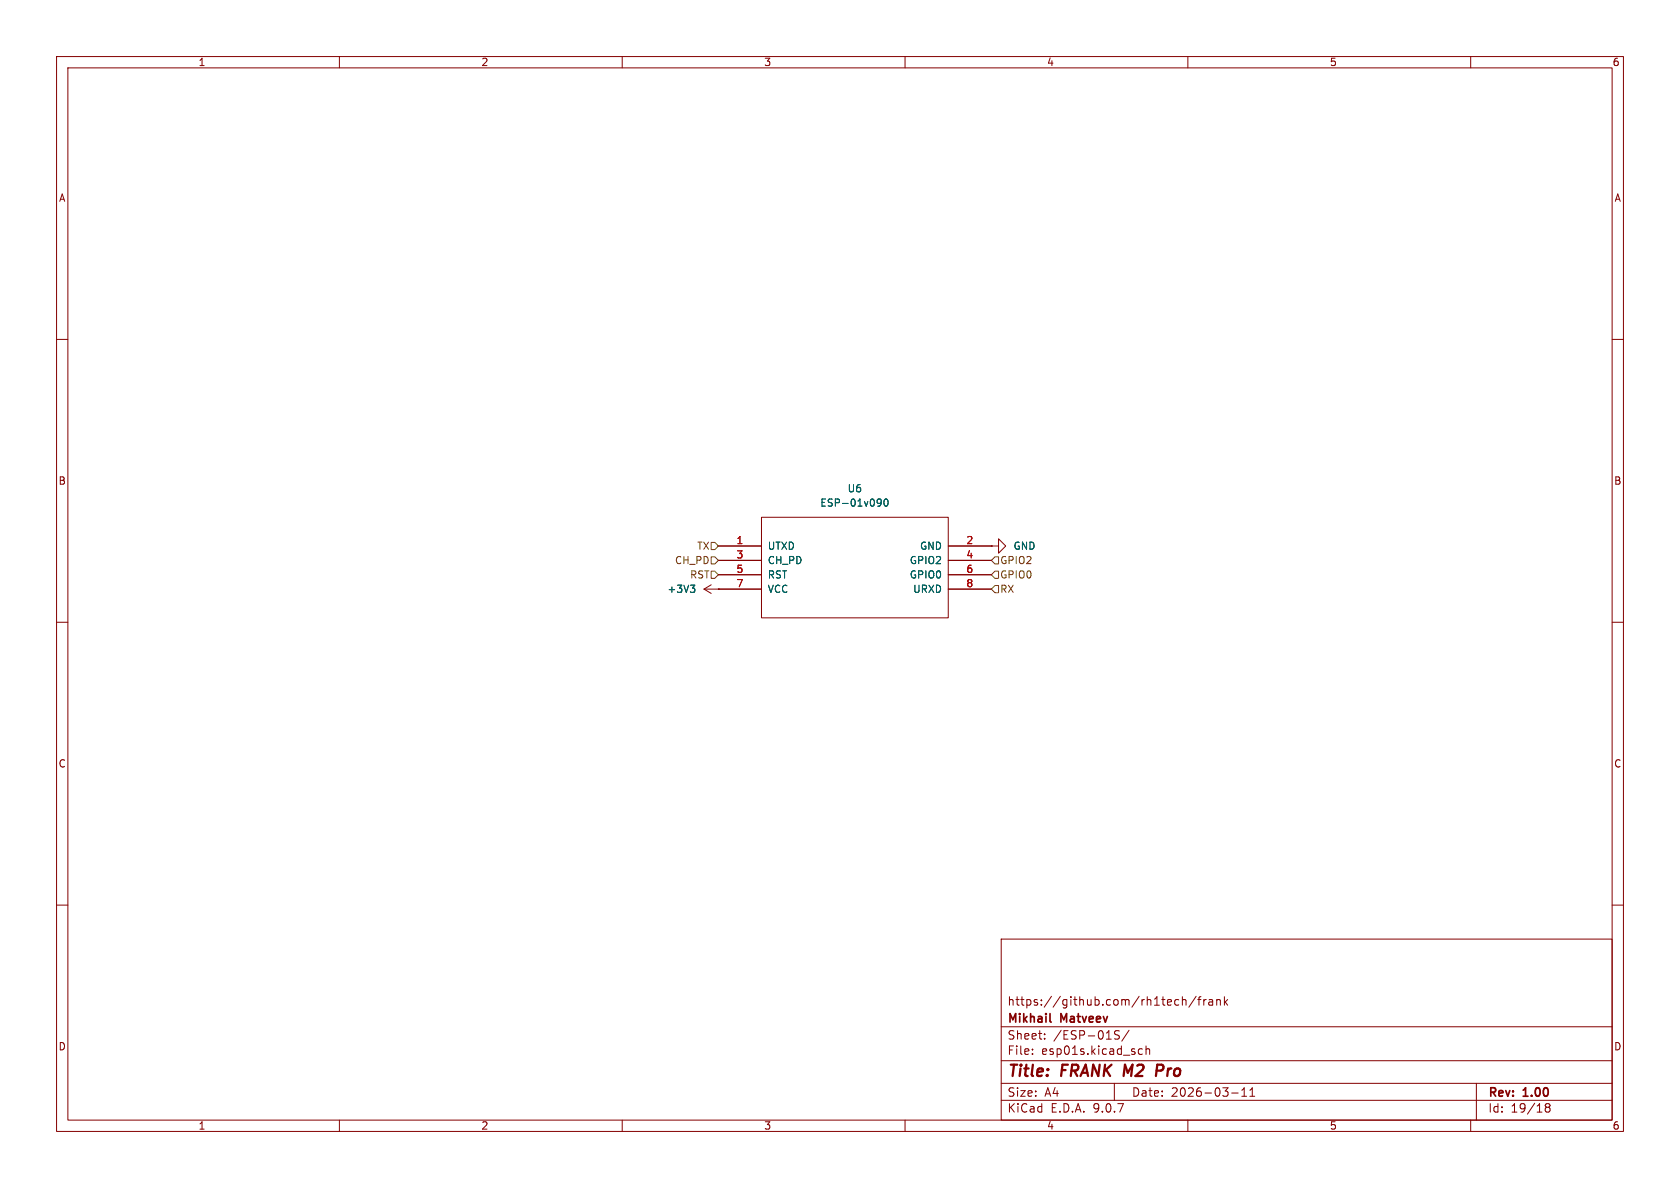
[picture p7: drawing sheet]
<svg xmlns="http://www.w3.org/2000/svg" width="297mm" height="210mm" viewBox="0 0 297 210" stroke-linecap="round" stroke-linejoin="round" font-family="sans-serif">
<g fill="none" stroke="#840000" stroke-width=".18">
<path d="M10 10h277v190h-277zM12 12h273v186h-273zM60 10v2M110 10v2M160 10v2M210 10v2M260 10v2M10 60h2M285 60h2M127 96.5h7.6M127 99.1h7.6M134.6 91.4h33v17.8h-33z"/>
<path d="M167.6 96.5h7.7M167.6 99.1h7.7M175.3 96.5h1.2v-1.2l1.3 1.2-1.3 1.3v-1.3M175.3 96.5h.1M10 110h2M124.5 104.1h10.1M124.5 104.1l1.2 .8M125.7 103.4l-1.2 .7M127 104.1h.1M127 101.6h7.6M167.6 101.6h7.7M167.6 104.1h7.7"/>
<path d="M285 110h2M10 160h2M177 166h108v32h-108zM208 176.7l.4 .1M208.4 177.6l-.4 .1M209 176.8l.2-.1 .4 .1 .1 .9M209 176.2v1.5M211.5 176.1l-1.3 2M211.7 176.7h.6M212.3 176.2l-.3 .2v1.3M212.8 176.7v1M213.2 176.7l-.2 .1-.2 .2"/>
<path d="M213.7 176.8h.6l.1 .9M214.4 177.1h-.5a.29 .29 0 0 0-.2 .3 .29 .29 0 0 0 .2 .3l.5-.1M215.1 176.8l.2-.1 .4 .1v.9M215.1 176.7v1M216.5 176.2v1.5M216.6 177.1l.4 .6M217 176.7l-.5 .6M285 160h2M60 198v2M110 198v2M160 198v2M177 194.5h108"/>
<path d="M177 191.5h108M177 187.5h108M177 181.5h108M182.5 186.3v.1M182.5 185.5v.1M184.7 183.6v.1M184.7 182.8v.1M197 191.5v3M197.9 182.3l-.6-.1-.2 .1v.5l.6 .3 .2 .3-.3 .3-.6-.1M199.6 182.1l-1.3 2M201.2 186.1l.3 .3 .5-.1M202 185.5l-.5-.1-.3 .3"/>
<path d="M202.6 185.5l.2-.1 .4 .1v.9M202.6 184.9v1.5M210 198v2M217.7 193.2h1.2M219.5 193.8h.9M219.5 192.7l.5-.4v1.5M221 193.8h.8M221 192.7l.4-.4v1.5M260 198v2M261 191.5v6.5M273.5 195.7l-.3-.2 .3-.4 .4 .1 .1 .2-.3 .3M273.5 195.7l-.3 .3v.5l.3 .1 .4-.1 .1-.2v-.4l-.3-.2"/>
<path d="M273.5 195.7h.2"/>
</g>
<path d="M205.4 188.2h-.8l-.3 2M205.4 189.2l-.9 .1" fill="none" stroke="#840000" stroke-width=".4"/>
<path d="M185.6 180.5l.2 .2" fill="none" stroke="#840000" stroke-width=".3"/>
<path d="M155.3 88.2l.4 .1a.84 .84 0 0 1-.3 1.2h-.2M155.8 88.8l-.3 .2h-.2M156.5 88.3l.1-.1a.68 .68 0 0 1 .4 .6 .68 .68 0 0 1-.4 .7 .84 .84 0 0 1-.1-1.2zM122.1 103.4h.7l-.4 .5M122.6 103.9l.2 .3v.3l-.2 .2" fill="none" stroke="#006464" stroke-width=".18"/>
<path d="M125.7 95.9h.7l.6 .6-.6 .7h-.7zM125.7 98.4h.7l.6 .7-.6 .6h-.7zM175.9 98.4h.6v1.3h-.6l-.6-.6zM125.7 101h.7l.6 .6-.6 .6h-.7zM175.3 101.6l.6-.6h.6v1.2h-.6zM175.9 103.5h.6v1.3h-.6l-.6-.7z" fill="none" stroke="#725600" stroke-width=".18"/>
<g font-size="2.8" fill="#840000">
<text x="178" y="190.9">Title:</text>
<text x="187.7" y="190.9">FRANK M2</text>
<text x="206" y="190.9">Pro</text>
</g>
<g font-size="2.1" fill="#840000">
<text x="178" y="178">https://github.com/rh1tech/frank</text>
<text x="178" y="184">Sheet:</text>
<text x="178" y="181.2">Mikhail</text>
<text x="186.2" y="184">/ESP-01S/</text>
<text x="187.6" y="181.2">Matveev</text>
<text x="178" y="186.7">File:</text>
<text x="184.1" y="186.7">esp01s.kicad_sch</text>
<text x="178" y="196.9">KiCad</text>
<text x="178" y="194.1">Size:</text>
<text x="184.7" y="194.1">A4</text>
<text x="185.7" y="196.9">E.D.A.</text>
<text x="193.3" y="196.9">9.0.7</text>
<text x="200" y="194.1">Date:</text>
<text x="207" y="194.1">2026-03-11</text>
<text x="263" y="194.3">Rev:</text>
<text x="263" y="196.9">Id:</text>
<text x="267.1" y="196.9">19/18</text>
<text x="269.4" y="194.3">1.00</text>
</g>
<g font-size="1.8" fill="#840000">
<text x="35" y="11.9">1</text>
<text x="85" y="11.9">2</text>
<text x="135" y="11.9">3</text>
<text x="185" y="11.9">4</text>
<text x="235" y="11.9">5</text>
<text x="285" y="11.9">6</text>
<text x="10.3" y="35.9">A</text>
<text x="285.3" y="35.9">A</text>
<text x="10.3" y="85.9">B</text>
<text x="285.3" y="85.9">B</text>
<text x="10.3" y="135.9">C</text>
<text x="285.3" y="135.9">C</text>
<text x="10.3" y="185.9">D</text>
<text x="285.3" y="185.9">D</text>
<text x="35" y="199.9">1</text>
<text x="85" y="199.9">2</text>
<text x="135" y="199.9">3</text>
<text x="185" y="199.9">4</text>
<text x="235" y="199.9">5</text>
<text x="285" y="199.9">6</text>
</g>
<g font-size="1.8" fill="#006464">
<text x="144.9" y="89.8">ESP-01v090</text>
<text x="149.8" y="87.2">U6</text>
<text x="135.6" y="97.4">UTXD</text>
<text x="135.6" y="99.9">CH_PD</text>
<text x="160.7" y="99.9">GPIO2</text>
<text x="162.6" y="97.4">GND</text>
<text x="179.1" y="97.4">GND</text>
<text x="117.9" y="105">+3V3</text>
<text x="135.6" y="102.5">RST</text>
<text x="135.6" y="105">VCC</text>
<text x="160.7" y="102.5">GPIO0</text>
<text x="161.3" y="105">URXD</text>
</g>
<g font-size="1.8" fill="#725600">
<text x="119.2" y="99.9">CH_PD</text>
<text x="123.2" y="97.4">TX</text>
<text x="176.7" y="99.9">GPIO2</text>
<text x="121.9" y="102.5">RST</text>
<text x="176.7" y="102.5">GPIO0</text>
<text x="176.7" y="105">RX</text>
</g>
<g font-size="1.8" fill="#a90000">
<text x="130.1" y="96.3">1</text>
<text x="130.1" y="98.8">3</text>
<text x="130.1" y="101.3">5</text>
<text x="170.7" y="96.3">2</text>
<text x="170.7" y="98.8">4</text>
<text x="170.7" y="101.3">6</text>
<text x="130.1" y="103.9">7</text>
<text x="170.7" y="103.9">8</text>
</g>
</svg>
